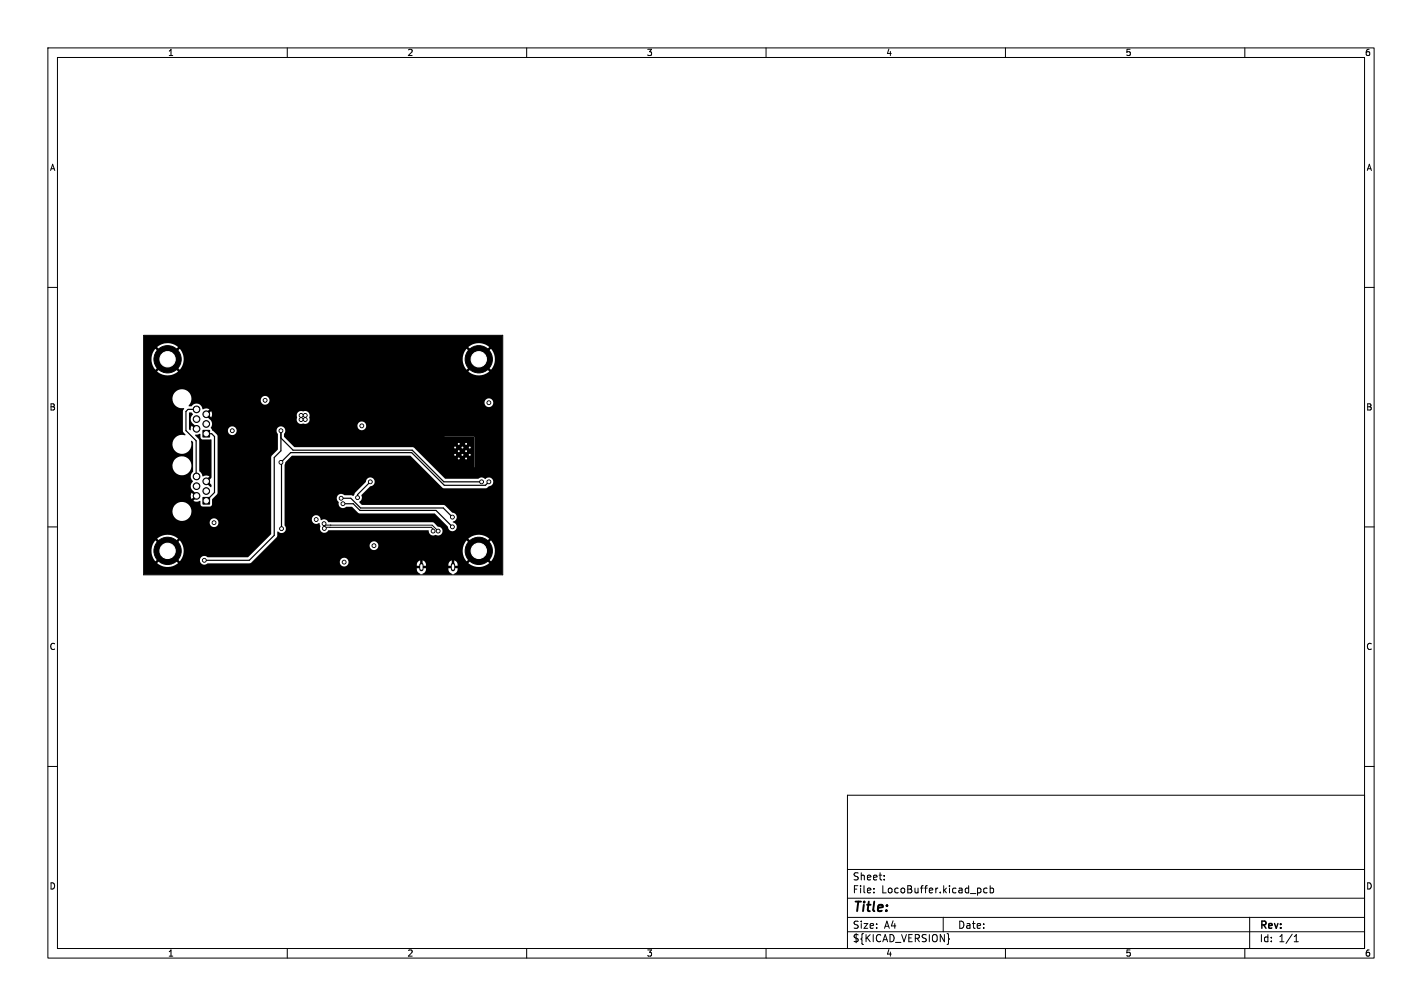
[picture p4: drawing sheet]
<svg xmlns="http://www.w3.org/2000/svg" width="297mm" height="210mm" viewBox="0 0 297 210" stroke-linecap="round" stroke-linejoin="round" font-family="sans-serif">
<g fill="none" stroke="#000" stroke-width=".21">
<path d="M10 10h277v190h-277zM12 12h273v186h-273zM60 10v2M110 10v2M160 10v2M210 10v2M260 10v2M10 60h2M285 60h2M30 70h75v50h-75zM10 110h2M67.7 109.3l.3 .3h22.3l1.2 1.3"/>
<path d="M67.7 110.3l.3-.2h22.1l.4 .4v.4M68.9 110.1h.1M285 110h2M10 160h2M285 160h2M177 166h108v32h-108zM60 198v2M110 198v2M160 198v2M177 194.5h108M177 191.5h108M177 187.5h108"/>
<path d="M177 181.5h108M182.5 186.3v.1M182.5 185.5v.1M184.7 183.6v.1M184.7 182.8v.1M197 191.5v3M198.1 195.8l.2 .2-.2 .2M204.7 185.5l.2 .2-.2 .6M206.2 185.5l-.5-.1-.2 .3 .1 .6h.6M206.8 185.5l.4-.1 .3 .3-.1 .6h-.6M206.8 184.9v1.5M210 198v2"/>
<path d="M260 198v2M261 191.5v6.5M270.3 196.6h.9M270.3 195.5l.4-.4v1.5"/>
</g>
<g fill="#000" stroke="#000" stroke-width=".21">
<path d="M42.4 89.8h1.4v1.4h-1.4zM42.4 103.8h1.4v1.4h-1.4z"/>
<circle cx="35" cy="75" r="2.85"/>
<circle cx="100" cy="75" r="2.85"/>
<circle cx="41" cy="87.5" r=".7"/>
<circle cx="41" cy="99.5" r=".7"/>
<circle cx="41" cy="85.5" r=".7"/>
<circle cx="41" cy="89.5" r=".7"/>
<circle cx="43.1" cy="88.5" r=".7"/>
<circle cx="43.1" cy="86.5" r=".7"/>
<circle cx="48.5" cy="89.9" r=".4"/>
<circle cx="55.4" cy="83.6" r=".4"/>
<circle cx="58.7" cy="96.5" r=".4"/>
<circle cx="58.7" cy="89.9" r=".4"/>
<circle cx="62.9" cy="87.6" r=".4"/>
<circle cx="62.9" cy="86.7" r=".4"/>
<circle cx="63.8" cy="86.7" r=".4"/>
<circle cx="63.8" cy="87.6" r=".4"/>
<circle cx="75.6" cy="88.9" r=".4"/>
<circle cx="95.1" cy="93.4" r=".3"/>
<circle cx="95.1" cy="95" r=".3"/>
<circle cx="95.8" cy="95.7" r=".3"/>
<circle cx="95.8" cy="94.2" r=".3"/>
<circle cx="95.8" cy="92.7" r=".3"/>
<circle cx="96.6" cy="93.4" r=".3"/>
<circle cx="96.6" cy="95" r=".3"/>
<circle cx="97.3" cy="95.7" r=".3"/>
<circle cx="97.3" cy="94.2" r=".3"/>
<circle cx="97.3" cy="92.7" r=".3"/>
<circle cx="98.1" cy="93.4" r=".3"/>
<circle cx="98.1" cy="95" r=".3"/>
<circle cx="102.1" cy="84.1" r=".4"/>
<circle cx="35" cy="115" r="2.85"/>
<circle cx="41" cy="101.5" r=".7"/>
<circle cx="41" cy="103.5" r=".7"/>
<circle cx="42.7" cy="117" r=".4"/>
<circle cx="43.1" cy="102.5" r=".7"/>
<circle cx="43.1" cy="100.5" r=".7"/>
<circle cx="44.7" cy="109.1" r=".4"/>
<circle cx="58.8" cy="110.4" r=".4"/>
<circle cx="66" cy="108.5" r=".4"/>
<circle cx="67.7" cy="109.3" r=".4"/>
<circle cx="67.7" cy="110.3" r=".4"/>
<circle cx="71.2" cy="104" r=".4"/>
<circle cx="71.6" cy="105.2" r=".4"/>
<circle cx="71.9" cy="117.3" r=".4"/>
<circle cx="74.7" cy="103.9" r=".4"/>
<circle cx="77.3" cy="100.6" r=".4"/>
<circle cx="78.1" cy="113.9" r=".4"/>
<circle cx="90.5" cy="110.9" r=".4"/>
<circle cx="91.5" cy="110.9" r=".4"/>
<circle cx="94.5" cy="110" r=".4"/>
<circle cx="94.5" cy="108" r=".4"/>
<circle cx="100" cy="115" r="2.85"/>
<circle cx="100.6" cy="100.6" r=".4"/>
<circle cx="102.1" cy="100.6" r=".4"/>
</g>
<path d="M88 117.9v.9M94.6 117.9v.9" fill="none" stroke="#000" stroke-width=".9"/>
<path d="M41 85.5h-1.7l-.5 .4v4l2.2 2.1v7.4M43.1 90.5h1.1l.6 .6v11.7l-1.7 1.7M58.7 89.9v4.2l-1.4 1.4v16.3l-5.2 5.2h-9.4M58.7 91.4l2.5 2.6h24.9l6.6 6.6h7.9M71.2 104h2.1l2 2h17.3l1.9 2M71.6 105.2h2.2l1.4 1.4h15.9l3.4 3.4M77.3 100.6l-2.6 2.7v.6M102.1 100.6l-.7 .7h-8.6l-6.8-6.8h-25.3l-2 2 .1 .1v13.8" fill="none" stroke="#000" stroke-width=".25"/>
<path d="M30 70.1l74.9-.1 .1 49.8-.2 .2h-9.9l-.1-.2 .7-.5 .1-.7h-.7v-.7l-.3-.1-.2 .1v.7h-.7v.3a1.18 1.18 0 0 0 .7 .9l-.1 .2h-6l-.1-.2 .7-.5 .1-.7h-.7v-.7l-.3-.1-.2 .1v.7h-.7v.3a1.18 1.18 0 0 0 .7 .9l-.1 .2h-57.5l-.2-.2v-4.8h1.6l.2 1.1 .7 1.1 1.2-1.3 .4 .4-1.3 1.3a3.4 3.4 0 0 0 4.4 0l-1.3-1.3 .4-.4 1.2 1.3 .2-.2h4.1v.2a.95 .95 0 0 0 1.6 .4h8.7l.5-.3h18.4v.2a.91 .91 0 0 0 1.4 .6h15.4v-1.1h.5v1.1h6.1v-1.1h.5v1.1h.7a.98 .98 0 0 0-1.2-1.1l-.6 .4-.1 .7h-4.7v-.2a.95 .95 0 0 0-1.2-.9l-.6 .4-.1 .7h-14.7l.1-.1a.91 .91 0 0 0-.2-1.5 .91 .91 0 0 0-1.3 .8h-18.4l2.3-2.3h41.7l.2 1.1 .7 1.1 1.2-1.3 .4 .4-1.3 1.3a3.4 3.4 0 0 0 4.4 0l-1.3-1.3 .4-.4 1.2 1.3a3.3 3.3 0 0 0 0-4.4l-1.2 1.3-.4-.4 1.3-1.3a3.4 3.4 0 0 0-4.4 0l1.3 1.3-.4 .4-1.2-1.3-.7 1.1-.2 1.1h-41.7l1.1-1.1h21.2a.91 .91 0 0 0 1.3 .8 .91 .91 0 0 0 .2-1.5 .91 .91 0 0 0-1.5 .5v.2h-21.2l1.8-1.8 .1-1 .2-.2a.94 .94 0 0 0 1.3 .1 .94 .94 0 0 0 0-1.3v-1.2h5.7a.98 .98 0 0 0 1.6 .7l.2 .6a.97 .97 0 0 0 .4 1.3 .97 .97 0 0 0 1.4-.4l20.8 .1a.99 .99 0 0 0 1.6 .9 .93 .93 0 0 0 1.3-.7 .93 .93 0 0 0-1-1.1l-.7-.7-.4-.2-21.8-.1a1.02 1.02 0 0 0-1.5-.3 .95 .95 0 0 0-.9-1 .95 .95 0 0 0-1 .9h-5.7v-4.5h10.9l.1 .4a.94 .94 0 0 1 .4 1 .95 .95 0 0 0 1.5 .4h1.2l1.3 1.3 .4 .1h15.5l2.8 2.7a.95 .95 0 0 0 1 1 .95 .95 0 0 0 .9-.9 .95 .95 0 0 0-.8-1v-.1a.94 .94 0 0 0 .8-1 .94 .94 0 0 0-1-.9l-1.4-1.5-.3-.1h-17.1l-.6-.6a1.23 1.23 0 0 0 .5-1.5l1.9-1.8a.92 .92 0 0 0 .8-1 .92 .92 0 0 0-.9-.8 .92 .92 0 0 0-.9 .9l-2.2 2.3-.4 .6-1.9-.2a.91 .91 0 0 0-1-.1 .91 .91 0 0 0-.6 .8h-10.9v-6.9l.2-.6 1.4-1.4h24.7l6.9 6.8h8.8l.7-.4a.95 .95 0 0 0 .8-1.3 .95 .95 0 0 0-1.6-.2 1 1 0 0 0-1.4 0l-6.9-.1-6.7-6.5-24.8-.1-2.2-2.1h33.5v6.3h6.3v-6.3h-39.8v-.6a.92 .92 0 0 0 0-1.4 .92 .92 0 0 0-1.3 .1 .92 .92 0 0 0 0 1.3v3.2l-1.2 1.3-.2 .4v16l-4.8 4.8h-8.5a.91 .91 0 0 0-1-.2 .91 .91 0 0 0-.5 .9h-4.1l.2-.3a3.3 3.3 0 0 0-.4-3.9l-1.2 1.3-.4-.4 1.3-1.3a3.4 3.4 0 0 0-4.4 0l1.3 1.3-.4 .4-1.2-1.3-.7 1.1-.2 1.1h-1.6v-5.9h13.8a.91 .91 0 0 0 1.3 .8 .91 .91 0 0 0 .2-1.5 .91 .91 0 0 0-1.5 .5v.2h-13.8v-2.3h6a1.98 1.98 0 0 0 2.9 1.7 1.98 1.98 0 0 0 .2-3.4 1.98 1.98 0 0 0-3.1 1.4v.3h-6v-9.6h6a1.98 1.98 0 0 0 2.9 1.8 1.98 1.98 0 0 0 .2-3.4 1.98 1.98 0 0 0-3.1 1.4v.2h-6v-4.4h6a2.01 2.01 0 0 0 2.4 1.9 2.01 2.01 0 0 0 1.5-2.7l.4 .3v6.2a1.33 1.33 0 0 0 0 2l-.2 .2a1.22 1.22 0 0 0 .3 1.8l.6 .6-.4 .3-.6-.5-.1 .2v.6l.1 .5 .6-.6 .4 .4-.6 .5a1.5 1.5 0 0 0 1.4 .1l.1 .7 .2 .4h1.9l.3-.4v-1.1l1.1-1.3v-11.9l-.1-.3-.9-.8h3.2a.91 .91 0 0 0 1.3 .8 .91 .91 0 0 0 .2-1.5 .91 .91 0 0 0-1.5 .5v.2h-3.2l-.4-.6 .2-.4h30.5v.2a.91 .91 0 0 0 1.4 .5 .91 .91 0 0 0-.1-1.5 .91 .91 0 0 0-1.3 .8h-30.5v-.8l-.3-.5h18.1v.2a1.08 1.08 0 0 0 1.5 .6 .91 .91 0 0 0 .9-.2 .91 .91 0 0 0 .2-1v-.1a.94 .94 0 0 0-.2-1.1 .94 .94 0 0 0-1.1-.1 .97 .97 0 0 0-1.1 .2 .97 .97 0 0 0-.2 1.1v.4h-18.1l-.7-.7 .3-.3 .6 .5 .1-.2 .1-.6-.2-.5-.6 .6-.3-.4 .5-.5a1.5 1.5 0 0 0-1.4-.1 1.29 1.29 0 0 0-.9-1.1 1.29 1.29 0 0 0-1.4 .5h-.5l-.1-.1 .6-1.1h14.5a.91 .91 0 0 0 .6 .8 .91 .91 0 0 0 1-.3h45.1v.2a.91 .91 0 0 0 1.5 .5 .91 .91 0 0 0-.2-1.5 .91 .91 0 0 0-1.3 .8h-45.1l.1-.2a.91 .91 0 0 0-.6-1.2 .91 .91 0 0 0-1.1 .9l-14.5-.1a2 2 0 0 0-2-2.2 2 2 0 0 0-2 2.2 2 2 0 0 0 2.5 1.7l-.3 .7v4.1l.5 .8a2.23 2.23 0 0 0-2.7 2h-6v-17.8h1.6l.2 1.1 .7 1.1 1.2-1.3 .4 .4-1.3 1.3a3.4 3.4 0 0 0 4.4 0l-1.3-1.3 .4-.4 1.2 1.3 .7-1.1 .2-1.1h58.2l.2 1.1 .7 1.1 1.2-1.3 .4 .4-1.3 1.3a3.4 3.4 0 0 0 4.4 0l-1.3-1.3 .4-.4 1.2 1.3a3.3 3.3 0 0 0 0-4.4l-1.2 1.3-.4-.4 1.3-1.3a3.4 3.4 0 0 0-4.4 0l1.3 1.3-.4 .4-1.2-1.3-.7 1.1-.2 1.1h-58.2l-.2-1.1-.7-1.1-1.2 1.3-.4-.4 1.3-1.3a3.4 3.4 0 0 0-4.4 0l1.3 1.3-.4 .4-1.2-1.3-.7 1.1-.2 1.1h-1.6zM39.5 86.2l.5-.1 .3 .4a1.23 1.23 0 0 0 .1 2l.6 .6-.4 .3-.6-.5-.2 .9h-.1l-.2-.2zM40.8 90.7l1-.1 .1 .9 .4 .2 1.9 .1v7.9l-.7 .7-.3-.4 .5-.5a1.5 1.5 0 0 0-1.4-.1l-.2-.5-.5-.6v-6.4l-.8-1zM92.8 91.2h6.3v6.3h-6.3zM43.2 100.9l.3-.3 .6 .6 .1 .5h-.2z" fill="#000"/>
<g fill="#fff" stroke="#fff" stroke-width=".21">
<circle cx="75.6" cy="88.9" r=".2"/>
<circle cx="78.1" cy="113.9" r=".2"/>
<circle cx="48.5" cy="89.9" r=".2"/>
<circle cx="44.7" cy="109.1" r=".2"/>
<circle cx="63.8" cy="86.7" r=".2"/>
<circle cx="71.9" cy="117.3" r=".2"/>
<circle cx="62.9" cy="86.7" r=".2"/>
<circle cx="102.1" cy="84.1" r=".2"/>
<circle cx="62.9" cy="87.6" r=".2"/>
<circle cx="55.4" cy="83.6" r=".2"/>
<circle cx="63.8" cy="87.6" r=".2"/>
<circle cx="66" cy="108.5" r=".2"/>
<circle cx="100.6" cy="100.6" r=".2"/>
<circle cx="58.7" cy="89.9" r=".2"/>
<circle cx="42.7" cy="117" r=".2"/>
<circle cx="91.5" cy="110.9" r=".2"/>
<circle cx="67.7" cy="109.3" r=".2"/>
<circle cx="90.5" cy="110.9" r=".2"/>
<circle cx="67.7" cy="110.3" r=".2"/>
<circle cx="74.7" cy="103.9" r=".2"/>
<circle cx="77.3" cy="100.6" r=".2"/>
<circle cx="102.1" cy="100.6" r=".2"/>
<circle cx="58.8" cy="110.4" r=".2"/>
<circle cx="58.7" cy="96.5" r=".2"/>
<circle cx="71.6" cy="105.2" r=".2"/>
<circle cx="94.5" cy="110" r=".2"/>
<circle cx="71.2" cy="104" r=".2"/>
<circle cx="94.5" cy="107.9" r=".2"/>
<circle cx="38" cy="83.2" r="1.72"/>
<circle cx="38" cy="92.8" r="1.72"/>
<circle cx="43.1" cy="90.5" r=".44"/>
<circle cx="41" cy="89.5" r=".44"/>
<circle cx="43.1" cy="88.5" r=".44"/>
<circle cx="41" cy="87.5" r=".44"/>
<circle cx="43.1" cy="86.5" r=".44"/>
<circle cx="41" cy="85.5" r=".44"/>
<circle cx="38" cy="97.2" r="1.72"/>
<circle cx="38" cy="106.8" r="1.72"/>
<circle cx="43.1" cy="104.5" r=".45"/>
<circle cx="41" cy="103.5" r=".45"/>
<circle cx="43.1" cy="102.5" r=".45"/>
<circle cx="41" cy="101.5" r=".45"/>
<circle cx="43.1" cy="100.5" r=".45"/>
<circle cx="41" cy="99.5" r=".45"/>
<circle cx="35" cy="75" r="1.6"/>
<circle cx="35" cy="115" r="1.6"/>
<circle cx="100" cy="115" r="1.6"/>
<circle cx="100" cy="75" r="1.6"/>
<circle cx="97.3" cy="92.7" r=".1"/>
<circle cx="95.8" cy="92.7" r=".1"/>
<circle cx="98.1" cy="93.4" r=".1"/>
<circle cx="96.6" cy="93.4" r=".1"/>
<circle cx="95.1" cy="93.4" r=".1"/>
<circle cx="97.3" cy="94.2" r=".1"/>
<circle cx="95.8" cy="94.2" r=".1"/>
<circle cx="98.1" cy="95" r=".1"/>
<circle cx="96.6" cy="95" r=".1"/>
<circle cx="95.1" cy="95" r=".1"/>
<circle cx="97.3" cy="95.7" r=".1"/>
<circle cx="95.8" cy="95.7" r=".1"/>
</g>
<path d="M88 118v.7M94.6 118v.7" fill="none" stroke="#fff" stroke-width=".5"/>
<text font-size="2.8" x="178" y="190.8">Title:</text>
<g font-size="2.1">
<text x="178" y="183.9">Sheet:</text>
<text x="178" y="186.6">File:</text>
<text x="184" y="186.6">LocoBuffer.kicad_pcb</text>
<text x="178" y="196.8">${KICAD_VERSION}</text>
<text x="178" y="194">Size:</text>
<text x="184.6" y="194">A4</text>
<text x="200" y="194">Date:</text>
<text x="263" y="194.2">Rev:</text>
<text x="263" y="196.8">Id:</text>
<text x="267" y="196.8">1/1</text>
</g>
<g font-size="1.8">
<text x="35" y="11.8">1</text>
<text x="85" y="11.8">2</text>
<text x="135" y="11.8">3</text>
<text x="185" y="11.8">4</text>
<text x="235" y="11.8">5</text>
<text x="285" y="11.8">6</text>
<text x="10.4" y="35.8">A</text>
<text x="285.4" y="35.8">A</text>
<text x="10.3" y="85.8">B</text>
<text x="285.3" y="85.8">B</text>
<text x="10.3" y="135.8">C</text>
<text x="285.3" y="135.8">C</text>
<text x="10.3" y="185.8">D</text>
<text x="285.3" y="185.8">D</text>
<text x="35" y="199.8">1</text>
<text x="85" y="199.8">2</text>
<text x="135" y="199.8">3</text>
<text x="185" y="199.8">4</text>
<text x="235" y="199.8">5</text>
<text x="285" y="199.8">6</text>
</g>
</svg>
